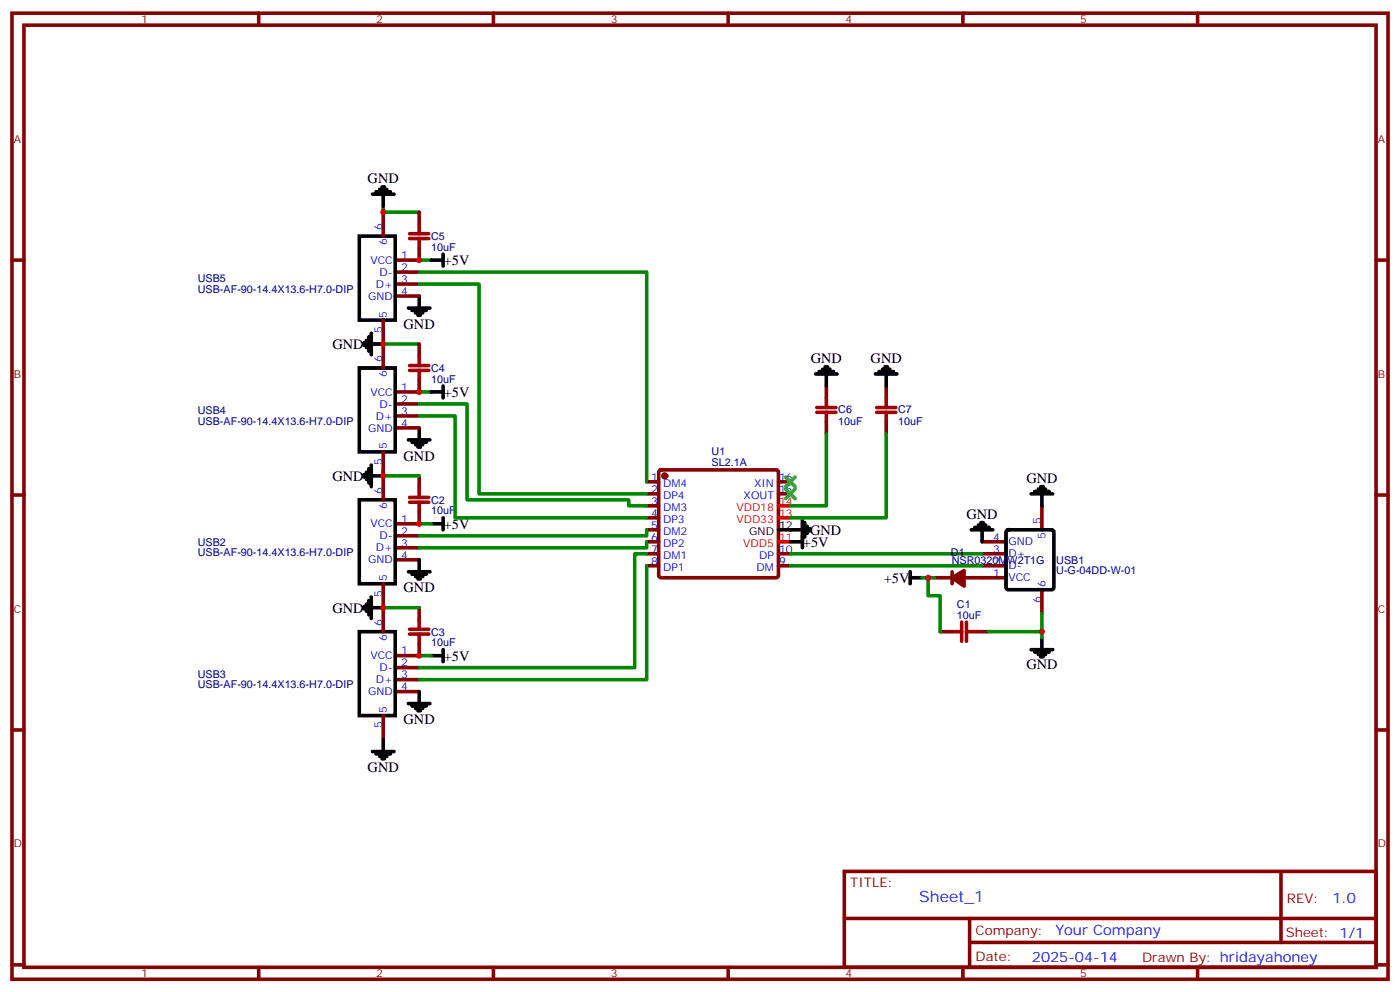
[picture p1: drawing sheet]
<svg xmlns="http://www.w3.org/2000/svg" width="412mm" height="292mm" viewBox="0 0 412 292" stroke-linecap="round" stroke-linejoin="round" font-family="sans-serif">
<g fill="none" stroke="#870000" stroke-width="1.1">
<path d="M3.5 3.9h405.4v284.3h-405.4zM7.1 7.4h398.2v277.3h-398.2zM76.2 3.9v3.5M145.3 3.9v3.5M214.5 3.9v3.5M283.6 3.9v3.5M352.8 3.9v3.5M3.5 76.6h3.6M112.9 62.4v7.1M123.5 73v3.6h-7.1M123.5 62.4v3.6M405.3 76.6h3.6"/>
<path d="M112.9 94.2v14.1M116.4 80.1h7.1M116.4 83.6h7.1M116.4 87.1h7.1M116.4 118.9h7.1M123.5 101.2v3.6M123.5 111.8v3.6h-7.1M243.4 113.6v3.5M261.1 113.6v3.5M112.9 133v14.1M116.4 122.4h7.1M116.4 125.9h7.1"/>
<path d="M194.3 138.5l.4-.2h33.9l.5 .2 .2 .5v30.3l-.2 .5-.5 .2h-33.9l-.5-.2-.2-.5v-30.3zM243.4 124.2v3.5M261.1 124.2v3.5M3.5 145.7h3.6M116.4 157.7h7.1M123.5 150.6v3.6h-7.1M123.5 140.1v3.5M190.5 159.5h3.5M190.5 141.8h3.5M190.5 145.3h3.5M190.5 148.9h3.5M190.5 152.4h3.5"/>
<path d="M190.5 155.9h3.5M229.3 141.8h3.5M229.3 145.3h3.5M289.3 159.5h7M306.9 148.9v7M405.3 145.7h3.6M112.9 171.8v14.1M116.4 161.2h7.1M116.4 164.7h7.1M123.5 178.9v3.5M190.5 163h3.5M190.5 166.5h3.5"/>
<path d="M229.3 163h3.5M229.3 166.5h3.5M275.2 170h5.3M280.5 168.3v3.5M284 170h12.3M289.3 163h7M289.3 166.5h7M306.9 173.6v7M116.4 196.5h7.1M123.5 189.4v3.6h-7.1M276.9 185.9h3.6M287.5 185.9h3.5"/>
<path d="M3.5 214.8h3.6M112.9 210.6v7.1M116.4 200h7.1M116.4 203.6h7.1M405.3 214.8h3.6M248.7 256.5h156.6v28.2h-156.6zM377.3 256.5v20.9M248.7 270.3h156.5M285.6 277.4h119.6M285.6 270.3v14.1M3.5 284h3.6M76.2 284.7v3.5"/>
<path d="M145.3 284.7v3.5M214.5 284.7v3.5M283.6 284.7v3.5M352.8 284.7v3.5M405.3 284h3.6"/>
</g>
<g fill="none" stroke="#000" stroke-width="1.1">
<path d="M109.7 57.1h6.4M110.8 56.4h4.2M111.8 55.7h2.1M112.5 55h.7M112.9 57.1v3.6M105.8 69.5h10.6v24.7h-10.6zM127 76.6h3.5M130.5 74.8v3.5M108.7 99.1v4.3M109.4 98.1v6.3M120.3 90.7h6.3M121.4 91.4h4.2"/>
<path d="M122.4 92.1h2.1M123.1 92.8h.7M123.5 87.1v3.6M105.8 108.3h10.6v24.7h-10.6zM107.2 100.9v.7M107.9 100.2v2.1M109.4 101.2h3.5M127 115.4h3.5M130.5 113.6v3.5M240.2 110.1h6.4M241.3 109.4h4.2M242.4 108.7h2.1"/>
<path d="M243.1 107.9h.7M243.4 110.1v3.5M257.9 110.1h6.3M258.9 109.4h4.3M260 108.7h2.1M260.7 107.9h.7M261.1 110.1v3.5M107.2 139.7v.7M107.9 139v2.1M108.7 137.9v4.3M109.4 136.9v6.3M120.3 129.5h6.3"/>
<path d="M121.4 130.2h4.2M122.4 130.9h2.1M123.1 131.6h.7M123.5 125.9v3.6M105.8 147.1h10.6v24.7h-10.6zM109.4 140.1h3.5M127 154.2h3.5M130.5 152.4v3.5M229.3 155.9h7.1M232.8 159.5h3.6M236.4 152.8v8.4M237.1 153.8v4.2"/>
<path d="M237.8 154.9v2.1M238.5 155.6v.7M286.1 155.9h6.4M287.2 155.2h4.2M288.2 154.5h2.1M288.9 153.8h.7M289.3 155.9v3.6M296.6 156.1l.4-.2h12.7l.5 .2 .2 .5v16.3l-.2 .5-.5 .2h-12.7l-.5-.3-.2-.4v-16.3zM303.7 145.3h6.4M304.8 144.6h4.2M305.9 143.9h2.1M306.6 143.2h.7"/>
<path d="M306.9 145.3v3.6M107.2 178.5v.7M107.9 177.8v2.1M108.7 176.7v4.3M109.4 178.9h3.5M109.4 175.7v6.3M120.3 168.3h6.3M121.4 169h4.2M122.4 169.7h2.1M123.1 170.4h.7M123.5 164.7v3.6M268.1 170h3.5"/>
<path d="M268.1 168.3v3.5M105.8 185.9h10.6v24.7h-10.6zM127 193h3.5M130.5 191.2v3.5M303.7 191.2h6.4M304.8 191.9h4.2M305.9 192.6h2.1M306.6 193.3h.7M306.9 187.7v3.5M112.9 217.7v3.5M120.3 207.1h6.3M121.4 207.8h4.2"/>
<path d="M122.4 208.5h2.1M123.1 209.2h.7M123.5 203.6v3.5M109.7 221.2h6.4M110.8 221.9h4.2M111.8 222.6h2.1M112.5 223.3h.7"/>
</g>
<g fill="#870000" stroke="#870000" stroke-width="1.1">
<path d="M280.5 170l3.5-2.1v4.6z"/>
<circle cx="195.8" cy="140.1" r=".53"/>
</g>
<path d="M229.3 159.5h3.5M229.3 152.4h3.5M229.3 148.9h3.5" fill="none" stroke="#f00" stroke-width="1.1"/>
<g fill="none" stroke="#008700" stroke-width="1.1">
<path d="M112.9 60.7v1.7h10.6M123.5 76.6h3.5M123.5 80.1h67v61.7M123.5 83.6h17.6v61.7h49.4M112.9 101.2h10.6M123.5 118.9h14.1v28.2h47.6v1.8h5.3M123.5 115.4h3.5M112.9 138.3v1.8h10.6M123.5 122.4h10.6v30h56.4M243.4 127.7v21.2h-10.6M261.1 127.7v24.7h-28.3M123.5 154.2h3.5"/>
<path d="M190.5 159.5v1.7h-67M190.5 155.9v1.8h-67M112.9 178.9h10.6M190.5 166.5v33.5h-67M190.5 163h-3.5v33.5h-63.5M232.8 163h56.5M232.8 166.5h56.5M271.6 170h3.6M273.4 170v5.3h3.5v10.6M123.5 193h3.5M291 185.9h15.9M306.9 180.6v7.1"/>
</g>
<g fill="none" stroke="#a10000" stroke-width="1.1">
<path d="M120.6 68.8h5.7M120.6 70.2h5.7M123.5 66v2.8M123.5 70.2v2.8M120.6 107.6h5.7M120.6 109h5.7M123.5 104.8v2.8M123.5 109v2.8M240.6 119.9h5.6M243.4 117.1v2.8M258.2 119.9h5.7M261.1 117.1v2.8"/>
<path d="M240.6 121.4h5.6M243.4 121.4v2.8M258.2 121.4h5.7M261.1 121.4v2.8M120.6 146.4h5.7M120.6 147.8h5.7M123.5 143.6v2.8M123.5 147.8v2.8M120.6 185.2h5.7M120.6 186.6h5.7M123.5 182.4v2.8M123.5 186.6v2.8"/>
<path d="M280.5 185.9h2.8M283.3 183.1v5.6M284.7 183.1v5.6M284.7 185.9h2.8"/>
</g>
<path d="M231.4 140.4l2.8 2.8M231.4 143.9l2.8 2.9M234.2 140.4l-2.8 2.8M234.2 143.9l-2.8 2.9" fill="none" stroke="#3c3" stroke-width="1.1"/>
<g fill="#c00">
<circle cx="112.9" cy="178.9" r=".88"/>
<circle cx="306.9" cy="185.9" r=".88"/>
<circle cx="273.4" cy="170" r=".88"/>
<circle cx="123.5" cy="154.2" r=".88"/>
<circle cx="112.9" cy="140.1" r=".88"/>
<circle cx="123.5" cy="193" r=".88"/>
<circle cx="123.5" cy="115.4" r=".88"/>
<circle cx="112.9" cy="62.4" r=".88"/>
<circle cx="123.5" cy="76.6" r=".88"/>
<circle cx="112.9" cy="101.2" r=".88"/>
</g>
<text font-size="4.6" fill="#00f" x="270.8" y="265.5">Sheet_1</text>
<g font-size="4.2">
<text x="108.3" y="53.9">GND</text>
<text x="130.7" y="78">+5V</text>
<text x="118.9" y="96.7">GND</text>
<text x="97.9" y="102.7">GND</text>
<text x="238.8" y="106.9">GND</text>
<text x="256.5" y="106.9">GND</text>
<text x="130.7" y="116.8">+5V</text>
<text x="118.9" y="135.6">GND</text>
<text x="97.9" y="141.5">GND</text>
<text x="302.3" y="142.1">GND</text>
<text x="130.7" y="155.6">+5V</text>
<text x="284.7" y="152.7">GND</text>
<text x="236.5" y="160.9">+5V</text>
<text x="238.7" y="157.3">GND</text>
<text x="260.3" y="171.5">+5V</text>
<text x="118.9" y="174.4">GND</text>
<text x="97.9" y="180.3">GND</text>
<text x="130.7" y="194.4">+5V</text>
<text x="302.3" y="196.8">GND</text>
<text x="118.9" y="213.2">GND</text>
<text x="108.3" y="227.3">GND</text>
</g>
<g font-size="4.2" fill="#00f">
<text x="392.5" y="265.7">1.0</text>
<text x="310.9" y="275.3">Your Company</text>
<text x="304" y="283.1">2025-04-14</text>
</g>
<g font-size="3.9" fill="#800">
<text x="250.5" y="261.1">TITLE:</text>
<text x="379.1" y="265.7">REV:</text>
<text x="287.4" y="275.3">Company:</text>
<text x="378.7" y="275.9">Sheet: 1/1</text>
<text x="287.4" y="282.9">Date:</text>
<text x="336.4" y="283">Drawn By: hridayahoney</text>
</g>
<g font-size="3.2" fill="#800">
<text x="41.6" y="6.9">1</text>
<text x="110.8" y="6.9">2</text>
<text x="179.9" y="6.9">3</text>
<text x="249.1" y="6.9">4</text>
<text x="318.2" y="6.9">5</text>
<text x="4.1" y="42">A</text>
<text x="405.9" y="42">A</text>
<text x="4.1" y="111.1">B</text>
<text x="405.9" y="111.1">B</text>
<text x="4.1" y="180.3">C</text>
<text x="405.9" y="180.3">C</text>
<text x="4.1" y="249.4">D</text>
<text x="405.9" y="249.4">D</text>
<text x="41.6" y="287.7">1</text>
<text x="110.8" y="287.7">2</text>
<text x="179.9" y="287.7">3</text>
<text x="249.1" y="287.7">4</text>
<text x="318.2" y="287.7">5</text>
</g>
<g font-size="3.2" fill="#00f">
<text x="112.5" y="67.7" transform="rotate(-90 112.5 67.7)">6</text>
<text x="109.1" y="77.6">VCC</text>
<text x="113.9" y="72.2" transform="rotate(-90 113.9 72.2)">6</text>
<text x="118.2" y="76.2">1</text>
<text x="111.8" y="81.1">D-</text>
<text x="118.2" y="79.7">2</text>
<text x="118.2" y="83.3">3</text>
<text x="108.4" y="88.2">GND</text>
<text x="110.7" y="84.7">D+</text>
<text x="118.2" y="86.8">4</text>
<text x="113.9" y="93.5" transform="rotate(-90 113.9 93.5)">5</text>
<text x="112.5" y="98" transform="rotate(-90 112.5 98)">5</text>
<text x="112.5" y="106.5" transform="rotate(-90 112.5 106.5)">6</text>
<text x="113.9" y="111" transform="rotate(-90 113.9 111)">6</text>
<text x="109.1" y="116.4">VCC</text>
<text x="111.8" y="119.9">D-</text>
<text x="118.2" y="115">1</text>
<text x="118.2" y="118.5">2</text>
<text x="110.7" y="123.5">D+</text>
<text x="118.2" y="122.1">3</text>
<text x="118.2" y="125.6">4</text>
<text x="108.4" y="127">GND</text>
<text x="112.5" y="136.8" transform="rotate(-90 112.5 136.8)">5</text>
<text x="113.9" y="132.3" transform="rotate(-90 113.9 132.3)">5</text>
<text x="191.8" y="141.5">1</text>
<text x="195.3" y="143.2">DM4</text>
<text x="222.1" y="143.2">XIN</text>
<text x="229.5" y="141.5">16</text>
<text x="112.5" y="145.3" transform="rotate(-90 112.5 145.3)">6</text>
<text x="113.9" y="149.8" transform="rotate(-90 113.9 149.8)">6</text>
<text x="191.8" y="145">2</text>
<text x="191.8" y="148.5">3</text>
<text x="195.3" y="146.8">DP4</text>
<text x="219.1" y="146.8">XOUT</text>
<text x="229.5" y="145">15</text>
<text x="109.1" y="155.2">VCC</text>
<text x="118.2" y="153.8">1</text>
<text x="191.8" y="152">4</text>
<text x="191.8" y="155.6">5</text>
<text x="195.3" y="150.3">DM3</text>
<text x="195.3" y="153.8">DP3</text>
<text x="306.6" y="154.2" transform="rotate(-90 306.6 154.2)">5</text>
<text x="111.8" y="158.7">D-</text>
<text x="118.2" y="157.3">2</text>
<text x="118.2" y="160.9">3</text>
<text x="191.8" y="159.1">6</text>
<text x="195.3" y="157.3">DM2</text>
<text x="195.3" y="160.9">DP2</text>
<text x="292.6" y="159.1">4</text>
<text x="297" y="160.5">GND</text>
<text x="308" y="158.6" transform="rotate(-90 308 158.6)">5</text>
<text x="108.4" y="165.8">GND</text>
<text x="110.7" y="162.3">D+</text>
<text x="118.2" y="164.4">4</text>
<text x="191.8" y="162.6">7</text>
<text x="191.8" y="166.2">8</text>
<text x="195.3" y="164.4">DM1</text>
<text x="195.3" y="167.9">DP1</text>
<text x="222.9" y="167.9">DM</text>
<text x="223.6" y="164.4">DP</text>
<text x="229.5" y="166.2">9</text>
<text x="229.5" y="162.6">10</text>
<text x="292.6" y="162.6">3</text>
<text x="292.6" y="166.2">2</text>
<text x="297" y="164">D+</text>
<text x="297" y="167.6">D-</text>
<text x="113.9" y="171.1" transform="rotate(-90 113.9 171.1)">5</text>
<text x="292.6" y="169.7">1</text>
<text x="297" y="171.1">VCC</text>
<text x="308" y="172.9" transform="rotate(-90 308 172.9)">6</text>
<text x="112.5" y="175.6" transform="rotate(-90 112.5 175.6)">5</text>
<text x="306.6" y="177.3" transform="rotate(-90 306.6 177.3)">6</text>
<text x="112.5" y="184.1" transform="rotate(-90 112.5 184.1)">6</text>
<text x="113.9" y="188.6" transform="rotate(-90 113.9 188.6)">6</text>
<text x="109.1" y="194">VCC</text>
<text x="111.8" y="197.6">D-</text>
<text x="118.2" y="192.6">1</text>
<text x="118.2" y="196.1">2</text>
<text x="110.7" y="201.1">D+</text>
<text x="118.2" y="199.7">3</text>
<text x="118.2" y="203.2">4</text>
<text x="108.4" y="204.6">GND</text>
<text x="113.9" y="209.9" transform="rotate(-90 113.9 209.9)">5</text>
<text x="112.5" y="214.4" transform="rotate(-90 112.5 214.4)">5</text>
</g>
<g font-size="3.2" fill="#000080">
<text x="127" y="70.7">C5</text>
<text x="127" y="73.8">10uF</text>
<text x="58.3" y="83">USB5</text>
<text x="58.3" y="86.1">USB-AF-90-14.4X13.6-H7.0-DIP</text>
<text x="127" y="112.6">10uF</text>
<text x="127" y="109.5">C4</text>
<text x="58.3" y="125">USB-AF-90-14.4X13.6-H7.0-DIP</text>
<text x="58.3" y="121.8">USB4</text>
<text x="246.9" y="125">10uF</text>
<text x="246.9" y="121.7">C6</text>
<text x="264.6" y="125">10uF</text>
<text x="264.6" y="121.7">C7</text>
<text x="209.6" y="137.1">SL2.1A</text>
<text x="209.6" y="133.9">U1</text>
<text x="127" y="148.3">C2</text>
<text x="127" y="151.4">10uF</text>
<text x="58.3" y="160.6">USB2</text>
<text x="58.3" y="163.8">USB-AF-90-14.4X13.6-H7.0-DIP</text>
<text x="280.1" y="163.7">D1</text>
<text x="280.4" y="165.9">NSR0320MW2T1G</text>
<text x="311.1" y="165.9">USB1</text>
<text x="311.1" y="169">U-G-04DD-W-01</text>
<text x="281.9" y="178.9">C1</text>
<text x="281.9" y="182">10uF</text>
<text x="127" y="190.2">10uF</text>
<text x="127" y="187.1">C3</text>
<text x="58.3" y="202.6">USB-AF-90-14.4X13.6-H7.0-DIP</text>
<text x="58.3" y="199.4">USB3</text>
</g>
<g font-size="3.2" fill="#f00">
<text x="229.5" y="148.5">14</text>
<text x="216.9" y="153.8">VDD33</text>
<text x="216.9" y="150.3">VDD18</text>
<text x="229.5" y="152">13</text>
<text x="218.9" y="160.9">VDD5</text>
<text x="229.5" y="159.1">11</text>
</g>
<g font-size="3.2">
<text x="229.5" y="155.6">12</text>
<text x="220.7" y="157.3">GND</text>
</g>
</svg>
